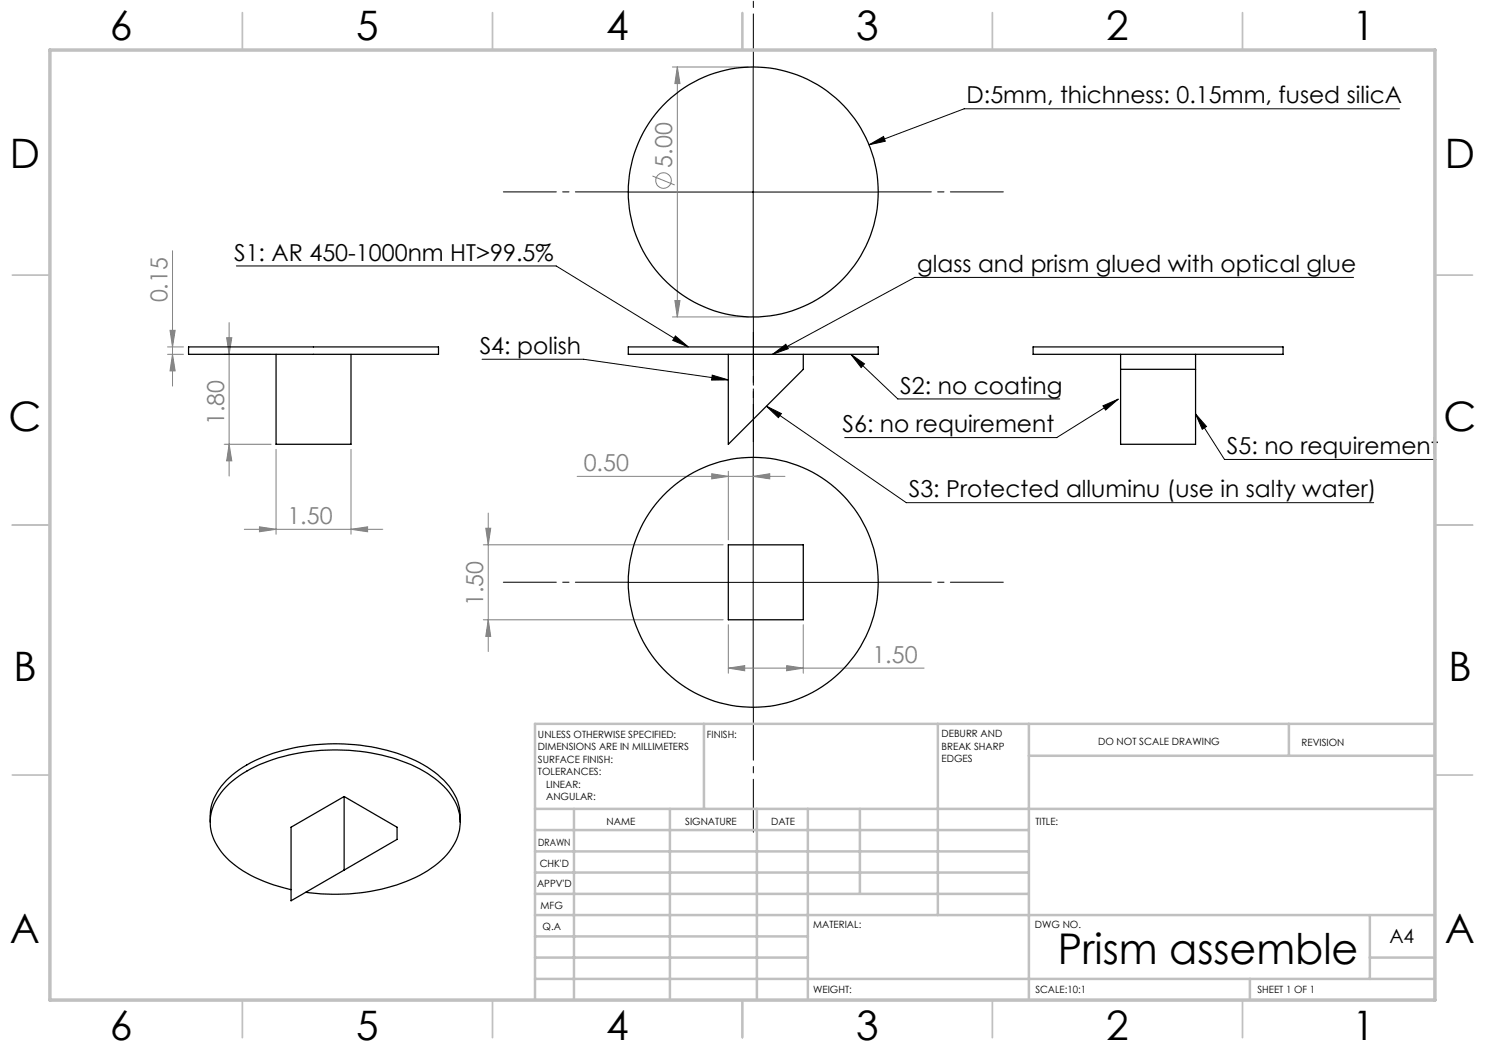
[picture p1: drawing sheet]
<svg xmlns="http://www.w3.org/2000/svg" width="297mm" height="210mm" viewBox="0 0 297 210" stroke-linecap="round" stroke-linejoin="round" font-family="sans-serif">
<g fill="none" stroke="#808080" stroke-width=".2">
<path d="M134.5 13.4h15.1M135.5 13.4l.5 3.3h-1zM135.5 13.4v50M130.5 35.2l4.4 1.8M34.5 50.2v27M33.5 69.4h3.2M33.5 70.9h3.2M34 66.1h1l-.5 3.3zM34.5 70.9l.5 3.3h-1zM44.8 70.9h9.4M45.3 67.5h1.1l-.6 3.4zM45.8 64.5v30.7"/>
<path d="M134.5 63.4h15.1M135 60.1h1l-.5 3.3zM44.8 88.9h9.4M45.8 88.9l.6 3.3h-1.1zM55.2 89.9v16.9M70.2 89.9v16.9M115.4 95.3h41.6M142.3 94.7l3.4 .6-3.4 .5zM145.7 94.3v13.7M150.6 95.3l3.4-.6v1.1zM48.9 105.9h27.7M51.9 105.4l3.3 .5-3.3 .5z"/>
<path d="M70.2 105.9l3.3-.5v1zM96.7 109h47.9M97.2 105.6h.9l-.5 3.4zM97.6 102.6v27.7M96.7 124h47.9M97.6 124l.5 3.3h-.9zM145.7 133.6l3.2-.5v1.1zM145.7 124.9v9.7M145.7 133.6h39.1M157.3 133.1l3.4 .5-3.4 .6zM160.7 124.9v9.7"/>
<circle cx="132.7" cy="36.1" r="1.55"/>
</g>
<g fill="none" stroke="#000" stroke-width=".2">
<path d="M150.6 13.4v50M125.7 38.4h49.9M173.8 29l2.9-1.7 .4 .9zM279.9 21.8h-87.1l-19 7.2M47.3 53.2h63.9l26.5 16.2M270.7 55.5h-87.7l-28.5 15.4M96.4 71.9h20.3l29 4.1M135.1 67.2l2.6 2.2-3.2-1.3zM142.5 75l3.2 1h-3.4zM154.5 70.9l2.7-2 .5 .8zM170.2 70.9l9.4 8.9h32.3M170.2 70.9l2.7 1.9-.7 .7z"/>
<path d="M223.7 79.8l-12.4 7.7h-42.4M150.6 91.5v50M153.3 81.2l28 19.3h93.4M153.3 81.2l3 1.5-.6 .8zM220.6 81.2l3.1-1.4-2.6 2.2zM239.1 82.8l2.2 2.5-.8 .6zM239.1 82.8l5.8 9.1h42.3M125.7 116.5h49.9"/>
</g>
<path d="M150.7 13.4v-13.5M125.7 38.4h-25M175.7 38.4h25M150.7 63.4v25M150.7 91.4v-25M125.7 116.4h-25M175.7 116.4h25M150.7 141.4v25" fill="none" stroke="#000" stroke-width=".2" stroke-dasharray="15.2 1.3 1.3 1.3" stroke-dashoffset="4.6"/>
<g fill="none" stroke="#c0c0c0" stroke-width=".35">
<path d="M48.5 2.5v7.5M98.5 2.5v7.5M148.5 2.5v7.5M198.5 2.5v7.5M248.5 2.5v7.5M2.5 55h7.5M287 55h7.5M2.5 105h7.5M287 105h7.5M2.5 155h7.5M287 155h7.5M48.5 200v7.5"/>
<path d="M98.5 200v7.5M148.5 200v7.5M198.5 200v7.5M248.5 200v7.5"/>
</g>
<g fill="none" stroke="#c0c0c0" stroke-width=".5">
<path d="M140.8 144.8v17M187.6 144.8v38.2M205.8 144.8v55.2M205.8 151.2h81.2M257.8 144.8v6.4M287 144.8h-180v55.2M107 161.8h180M107 178.8h98.8M107 174.5h98.8M107 170.3h98.8M107 166h98.8M114.8 161.8v38.2"/>
<path d="M134 161.8v38.2M151.4 161.8v38.2M161.6 161.8v38.2M172 161.8v17M107 195.8h180M107 191.5h54.6M107 187.3h54.6M107 183h180M250 195.8v4.2M274 191.5h13M274 183v12.8"/>
</g>
<path d="M10 10h277v190h-277z" fill="none" stroke="#c0c0c0" stroke-width=".7"/>
<path d="M170.2 70.9l2.7 1.9-.7 .7zM153.3 81.2l3 1.5-.6 .8zM154.5 70.9l2.7-2 .5 .8zM142.5 75l3.2 1h-3.4zM220.6 81.2l3.1-1.4-2.6 2.2zM135.1 67.2l2.6 2.2-3.2-1.3zM173.8 29l2.9-1.7 .4 .9zM239.1 82.8l2.2 2.5-.8 .6z" fill="#000"/>
<g fill="#808080">
<path d="M150.6 95.3l3.4-.6v1.1zM142.3 94.7l3.4 .6-3.4 .5zM70.2 105.9l3.3-.5v1zM51.9 105.4l3.3 .5-3.3 .5z"/>
<path d="M135.5 13.4l.5 3.3h-1zM135 60.1h1l-.5 3.3zM97.2 105.6h.9l-.5 3.4zM97.6 124l.5 3.3h-.9zM34 66.1h1l-.5 3.3zM34.5 70.9l.5 3.3h-1zM45.3 67.5h1.1l-.6 3.4zM45.8 88.9l.6 3.3h-1.1z"/>
<path d="M145.7 133.6l3.2-.5v1.1zM157.3 133.1l3.4 .5-3.4 .6z"/>
</g>
<g fill="none" stroke="#000" stroke-width=".25">
<path d="M37.7 69.4h50v1.5h-50zM55.2 70.9v18h15v-18M125.7 69.4h49.9v1.5h-49.9zM145.7 70.9v18l15-15v-3M206.6 69.4h50v1.5h-50zM224.1 73.9h15M224.1 70.9v18h15v-18M145.7 109h15v15h-15zM68.8 159.3v14.7M42.1 164.4a10.4 10.4 0 0 1 3.8-8.9 28.3 28.3 0 0 1 15-6.3 39.5 39.5 0 0 1 23 3.3 15.1 15.1 0 0 1 7.6 7.8l.4 1.3 .1 2.8M58.2 177.9a25.6 25.6 0 0 1-13.4-6.9 9.3 9.3 0 0 1 0-13.1 25.1 25.1 0 0 1 14-7.1 39.5 39.5 0 0 1 25.1 3 15.1 15.1 0 0 1 7.6 7.7 9.5 9.5 0 0 1-2.7 10 26.2 26.2 0 0 1-13.5 6.5 43.3 43.3 0 0 1-14.2 .5M58.2 165.4l10.6-6.1 10.6 6.1v2.5l-21.2 12.3z"/>
<circle cx="150.7" cy="38.4" r="25"/>
<circle cx="150.7" cy="116.5" r="25"/>
</g>
<text font-size="8.5" x="211.5" y="192.7">Prism assemble</text>
<g font-size="8.1">
<text x="22" y="8">6</text>
<text x="71.2" y="8">5</text>
<text x="121.2" y="8">4</text>
<text x="171.3" y="8">3</text>
<text x="221.3" y="8">2</text>
<text x="270.5" y="8">1</text>
<text x="2" y="33.6">D</text>
<text x="289" y="33.6">D</text>
<text x="1.7" y="86.1">C</text>
<text x="288.7" y="86.1">C</text>
<text x="2.7" y="136.1">B</text>
<text x="289.7" y="136.1">B</text>
<text x="2" y="188.6">A</text>
<text x="289" y="188.6">A</text>
<text x="22" y="208">6</text>
<text x="71.2" y="208">5</text>
<text x="121.2" y="208">4</text>
<text x="171.3" y="208">3</text>
<text x="221.3" y="208">2</text>
<text x="270.5" y="208">1</text>
</g>
<g font-size="4.7">
<text x="193.3" y="20.7">D:5mm, thichness: 0.15mm, fused silicA</text>
<text x="46.8" y="52.1">S1: AR 450-1000nm HT&gt;99.5%</text>
<text x="183.4" y="54.4">glass and prism glued with optical glue</text>
<text x="95.9" y="70.8">S4: polish</text>
<text x="180.1" y="78.8">S2: no coating</text>
<text x="168.5" y="86.5">S6: no requirement</text>
<text x="245.4" y="90.9">S5: no requirement</text>
<text x="181.7" y="99.5">S3: Protected alluminu (use in salty water)</text>
</g>
<g font-size="4.7" fill="#808080">
<text x="134.4" y="33.5" transform="rotate(-90 134.4 33.5)">5.00</text>
<text x="33.5" y="60.5" transform="rotate(-90 33.5 60.5)">0.15</text>
<text x="44.8" y="85.1" transform="rotate(-90 44.8 85.1)">1.80</text>
<text x="116.7" y="94.2">0.50</text>
<text x="57.5" y="104.8">1.50</text>
<text x="96.7" y="121.2" transform="rotate(-90 96.7 121.2)">1.50</text>
<text x="174.5" y="132.6">1.50</text>
</g>
<text font-size="3.9" x="277.9" y="188.5">A4</text>
<g font-size="2">
<text x="107.6" y="147.6">UNLESS OTHERWISE SPECIFIED:</text>
<text x="141.4" y="147.6">FINISH:</text>
<text x="188.3" y="147.5">DEBURR AND</text>
<text x="188.3" y="150">BREAK SHARP</text>
<text x="219.6" y="149">DO NOT SCALE DRAWING</text>
<text x="260.3" y="149.2">REVISION</text>
<text x="107.6" y="150.1">DIMENSIONS ARE IN MILLIMETERS</text>
<text x="107.6" y="152.6">SURFACE FINISH:</text>
<text x="107.6" y="155.1">TOLERANCES:</text>
<text x="188.3" y="152.5">EDGES</text>
<text x="109.2" y="157.6">LINEAR:</text>
<text x="109.2" y="160.1">ANGULAR:</text>
<text x="121.3" y="165">NAME</text>
<text x="137" y="164.9">SIGNATURE</text>
<text x="154.2" y="164.9">DATE</text>
<text x="207.1" y="164.9">TITLE:</text>
<text x="107.6" y="169.1">DRAWN</text>
<text x="107.9" y="173.3">CHK'D</text>
<text x="107.4" y="177.4">APPV'D</text>
<text x="108.1" y="181.8">MFG</text>
<text x="108.5" y="186">Q.A</text>
<text x="162.6" y="185.5">MATERIAL:</text>
<text x="207" y="185.5">DWG NO.</text>
<text x="162.6" y="198.5">WEIGHT:</text>
<text x="207.1" y="198.6">SCALE:10:1</text>
<text x="251.5" y="198.6">SHEET 1 OF 1</text>
</g>
</svg>
